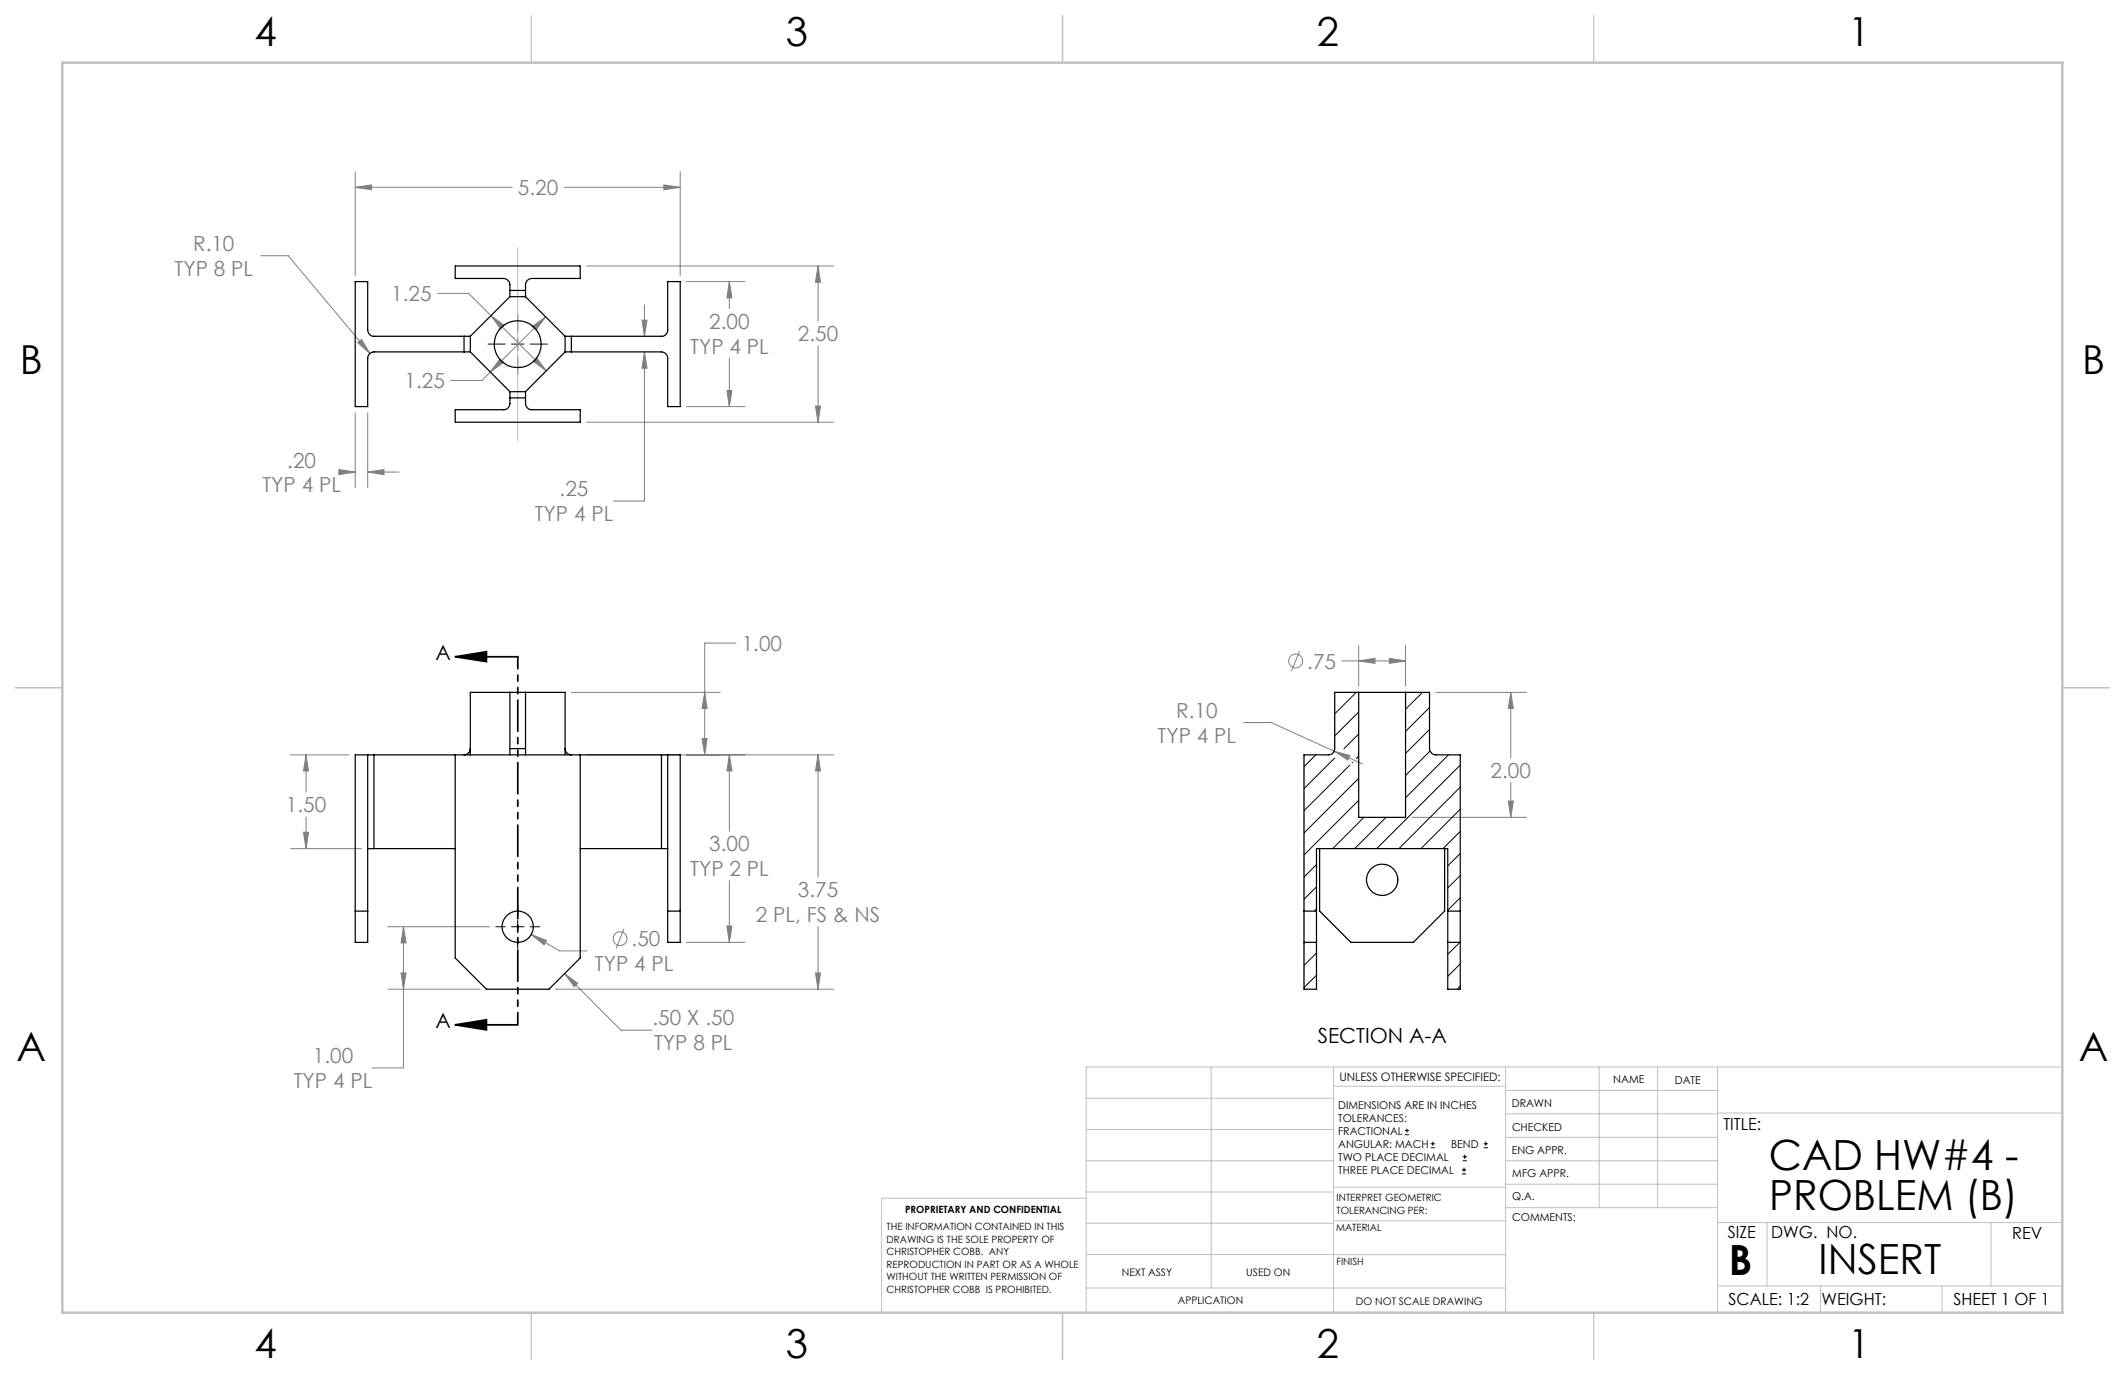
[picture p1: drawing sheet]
<svg xmlns="http://www.w3.org/2000/svg" width="432mm" height="279mm" viewBox="0 0 432 279" stroke-linecap="round" stroke-linejoin="round" font-family="sans-serif">
<g fill="none" stroke="#808080" stroke-width=".2">
<path d="M72.2 38.1l3.3-.5v1zM72.2 34.9v21.1M72.2 38.1h31.9M114.6 38.1h23.6M134.9 37.6l3.3 .5-3.3 .5zM138.2 34.9v21.1M53 52h5.6l16.6 19.8M88.9 59.6h6.3l4.6 4.5M119.2 54h50.2M139.5 57.2h11.9M148.2 57.2l.5 3.3h-1zM148.2 57.2v5.5"/>
<path d="M166.2 54l.5 3.4h-1zM166.2 54v11.2M72.7 69.6l.7-.6 1.8 2.8zM99.6 75.6l-1.7 1.7h-6.3M99.8 64.1l2.6 2-.7 .8zM99.8 64.1l11.2 11.3M101.6 72.9l.7 .7-2.7 2zM108.2 66.4l2.7-2-2 2.7zM108.3 73.4l.7-.7 2 2.7zM110.9 64.4l-11.3 11.2M130.5 65.1h1l-.5 3.2zM131 71.5l.5 3.3h-1z"/>
<path d="M131 71.5v30.3h-6.4M131 62v6.3M147.7 79.3h1l-.5 3.3zM148.2 72.8v9.8M166.2 70.3v15.5M68.9 95.4l3.3 .5-3.3 .5zM69.3 95.9h2.9M72.2 83.9v15.2M74.7 95.9l3.3-.5v1zM74.7 83.9v15.2M74.7 95.9h6.4M119.2 85.8h50.2"/>
<path d="M139.5 82.6h11.9M165.7 82.5h1l-.5 3.3zM149.5 130.7h-6.3v22.7M264.1 132.3l-1.6 4M272.7 134.3h12.9M276.1 134.3l3.3-.5v1zM276.1 131.1v8.3M282.3 133.8l3.3 .5-3.3 .5zM285.6 131.1v8.3M59 153.4h11.9M62.2 153.4l.5 3.3h-1zM62.2 153.4v7.6"/>
<path d="M116.1 140.7h30.3M119.2 153.4h50.2M142.7 150.1h1l-.5 3.3zM143.2 140.7l.5 3.3h-1zM148.2 153.4l.5 3.3h-1zM148.2 153.4v15.5M166.2 153.4l.5 3.3h-1zM166.2 153.4v24.8M252.7 146.8h5.6l12.8 5.8M271.1 152.6l3.2 .9-.4 .9zM271.1 152.6l5.8 2.7M291.7 140.7h18.5"/>
<path d="M307 140.7l.5 3.3h-1zM307 140.7v13.3M307 159v7.1M59 172.4h14.4M61.7 169.1h1l-.5 3.3zM62.2 166v6.4M148.2 179v12.5M286.9 166.1h23.3M306.5 162.8h1l-.5 3.3zM78.8 188.3h20.7M81.5 197.7h1l-.5 3.3zM82 188.3l.5 3.3h-1z"/>
<path d="M82 188.3v28.7h-6.4M107.9 189.9l3.2 1.2-.5 .9zM108 189.9l5.7 3.3h5.6M114.7 197.8l2.7 2-.7 .7zM114.7 197.8l11.5 11.5h6.3M126.8 188.7l-1.6 4.1M139.5 191.5h11.9M147.7 188.2h1l-.5 3.3zM165.7 197.7h1l-.5 3.3zM166.2 188.2v12.8M78.8 201h18.8M112.8 201h56.6"/>
<circle cx="263.3" cy="134.3" r="1.41"/>
<circle cx="126" cy="190.7" r="1.42"/>
</g>
<g fill="none" stroke="#000" stroke-width=".2">
<path d="M99.2 69.9h3.5M103.9 69.9h2.6M105.2 63.9v3.5M105.2 68.7v2.5M105.2 72.5v3.5M107.7 69.9h3.5M100.8 188.3h1.9M103.9 188.3h2.6M105.2 183.9v1.9M105.2 187v2.6M105.2 190.9v1.9M107.7 188.3h1.9"/>
<path d="M285.5 230.6h.8M285.5 229.7h.8M285.9 229.3v.9M290.7 233.2h.8M290.7 232.4h.8M291.1 232v.8M297.1 238.5h.8M297.1 237.7h.8M297.2 235.9h.9M297.2 235.1h.9M297.5 237.3v.8M297.6 234.6v.9"/>
<path d="M301.5 233.2h.8M301.5 232.4h.8M301.9 232v.8"/>
</g>
<path d="M92.5 133.5l6.3-1.1v2zM92.5 133.5h12.7M92.5 208.2l6.3-1v2.1zM92.5 208.2h12.7" fill="none" stroke="#000" stroke-width=".35"/>
<path d="M105.2 133.4v74.8" fill="none" stroke="#000" stroke-width=".35" stroke-dasharray="6.3 1.3 1.3 1.3 1.3 1.3" stroke-dashoffset="3.9"/>
<g fill="none" stroke="#c0c0c0" stroke-width=".2">
<path d="M105.2 50.2v39.4M246.1 216.8v44.9M271 216.8v49.9M305.9 216.8v49.9M324.9 216.8v28.6M336.8 216.8v28.6M349 216.8v49.9M419.1 216.8h-198.4v49.9M220.7 235.9h50.3M220.7 229.5h50.3M220.7 223.2h50.3M271 220.7h34.9"/>
<path d="M305.9 231.1h43.1M305.9 226.3h43.1M305.9 221.6h43.1M305.9 235.9h43.1M349 226.2h70.1M220.7 248.6h50.3M220.7 242.2h50.3M220.7 254.9h50.3M220.7 243.5h-41.6v23.2M271 255h34.9M271 248.1h35M271 241.2h35"/>
<path d="M305.9 240.6h43.1M306 245.4h43M349 248.4h70.1M359.1 248.4v12.9M404.6 248.4v12.9M220.7 261.7h85.2M349 261.3h70.1M369.9 261.3v5.4M394.6 261.3v5.4"/>
</g>
<path d="M108 3.2v9.5M215.9 3.2v9.5M323.8 3.2v9.5M3.1 139.7h9.6M419.1 139.7h9.5M108 266.7v9.6M215.9 266.7v9.6M323.8 266.7v9.6" fill="none" stroke="#c0c0c0" stroke-width=".25"/>
<path d="M12.7 12.7h406.4v254h-406.4z" fill="none" stroke="#c0c0c0" stroke-width=".5"/>
<path d="M92.5 133.5l6.3-1.1v2zM92.5 208.2l6.3-1v2.1z" fill="#000"/>
<path d="M143.2 140.7l.5 3.3h-1zM142.7 150.1h1l-.5 3.3zM62.2 153.4l.5 3.3h-1zM61.7 169.1h1l-.5 3.3zM148.2 153.4l.5 3.3h-1zM147.7 188.2h1l-.5 3.3zM166.2 153.4l.5 3.3h-1zM165.7 197.7h1l-.5 3.3zM81.5 197.7h1l-.5 3.3zM82 188.3l.5 3.3h-1zM107.9 189.9l2.7 2.1 .5-.9zM114.7 197.8l2.7 2-.7 .7zM147.7 79.3h1l-.5 3.3zM148.2 57.2l.5 3.3h-1zM130.5 65.1h1l-.5 3.2zM131 71.5l.5 3.3h-1zM166.2 54l.5 3.4h-1zM165.7 82.5h1l-.5 3.3zM134.9 37.6l3.3 .5-3.3 .5zM72.2 38.1l3.3-.5v1zM108.2 66.4l2.7-2-2 2.7zM101.6 72.9l.7 .7-2.7 2zM108.3 73.4l.7-.7 2 2.7zM99.8 64.1l2.6 2-.7 .8zM74.7 95.9l3.3-.5v1zM68.9 95.4l3.3 .5-3.3 .5zM72.7 69.6l2.5 2.2-1.8-2.8zM307 140.7l.5 3.3h-1zM306.5 162.8h1l-.5 3.3zM282.3 133.8l3.3 .5-3.3 .5zM276.1 134.3l3.3-.5v1zM271.1 152.6l2.8 1.8 .4-.9z" fill="#808080"/>
<g fill="none" stroke="#000" stroke-width=".25">
<path d="M103.6 59v1.3M103.6 59a2.8 2.8 0 0 0-.2-1.8l-.6-.5-.5-.1h-9.8v-2.6h25.4v2.6h-9.8a1.33 1.33 0 0 0-1.3 1.3v1.1M103.6 59h3.2M106.8 59v1.3M94.3 71.5h1.3M94.3 68.3h1.3M94.3 68.3h-18.3a1.26 1.26 0 0 1-1.3-1.2v-9.9h-2.5v25.4h2.5v-9.8a1.33 1.33 0 0 1 1.3-1.3h18.3M94.3 68.3v3.2M95.6 68.3v3.2M95.6 71.5l8 8.1M103.6 79.6v1.3M103.6 79.6h3.2"/>
<path d="M103.6 60.3h3.2M103.6 60.3l-8 8M106.8 79.6v1.3M106.8 60.3l8 8M114.8 71.5h1.3M114.8 68.3h1.3M114.8 68.3v3.2M114.8 71.5l-8 8.1M116.1 68.3h18.3a1.26 1.26 0 0 0 1.3-1.2v-9.9h2.5v25.4h-2.5v-9.8a1.33 1.33 0 0 0-1.3-1.3h-18.3M116.1 68.3v3.2M103.6 80.9a2.76 2.76 0 0 1-.2 1.8l-.8 .6h-10.1v2.5h25.4v-2.5h-9.8a1.26 1.26 0 0 1-1.3-1.3v-1.1M103.6 80.9h3.2"/>
<path d="M72.2 153.4h2.5v38.1h-2.5zM74.7 153.4h1.3M76 153.4h58.4M76 153.4v19M92.5 153.4v41.3l6.3 6.3h12.7l6.4-6.3v-41.3M95.6 152.1a1.33 1.33 0 0 1-1.3 1.3M95.6 153.4v-12.7h19.2v12.7M103.6 152.1v1.3M103.6 152.1h3.2M103.6 140.7v11.4M106.8 152.1v1.3M106.8 140.7v11.4"/>
<path d="M114.8 152.1a1.33 1.33 0 0 0 1.3 1.3M134.4 153.4h1.3M134.4 153.4v19M135.7 153.4h2.5v38.1h-2.5zM276.1 140.7h-4.9v11.4a1.26 1.26 0 0 1-1.3 1.3h-4.9v31.7M276.1 140.7h9.5M276.1 140.7v25.4h9.5v-25.4M285.6 140.7h4.9v11.4a1.33 1.33 0 0 0 1.2 1.3h5v31.7M74.7 172.4h1.3M76 172.4h16.5M117.9 172.4h16.5M134.4 172.4h1.3"/>
<path d="M268.1 172.4v12.7l6.4 6.4h12.7l6.3-6.4v-12.7M72.2 185.1h2.5M135.7 185.1h2.5M265 185.1v6.4M265 191.5v9.5h2.5v-9.5M265 185.1h2.5M265 191.5h2.5M267.5 185.1v6.4M267.5 185.1v-12.7h26.7v12.7M294.2 185.1v6.4M294.2 191.5v9.5h2.5v-9.5M294.2 185.1h2.5"/>
<path d="M294.2 191.5h2.5M296.7 185.1v6.4"/>
<circle cx="105.2" cy="69.9" r="4.8"/>
<circle cx="280.8" cy="178.8" r="3.2"/>
<circle cx="105.2" cy="188.3" r="3.2"/>
</g>
<g fill="none" stroke="#000" stroke-width=".2">
<path d="M267.4 153.4l-2.4 2.4M271.2 154.1l-6.2 6.2M274.3 155.5l-9.3 9.2M274.8 154.9v.1M275.6 140.7l-4.4 4.4M276.1 144.7l-4.9 4.8M276.1 149.2l-3 3M276.1 153.6l-.5 .5M276.1 158.2l-11.1 11.1M289.1 140.7l-3.5 3.4M290.5 143.8l-4.9 4.8M290.5 148.2l-4.9 4.9"/>
<path d="M290.6 152.6l-5 5M294.3 153.4l-8.7 8.7M296.7 155.5l-16.9 16.9M296.7 159.9l-12.4 12.5M267.5 175.7l-2.5 2.5M276.1 162.6l-11.1 11.1M277.1 166.1l-6.3 6.3M281.6 166.1l-6.3 6.3M296.7 168.9l-3.5 3.5M296.7 164.4l-8 8M296.7 173.4l-2.5 2.6M296.7 177.9l-2.5 2.5"/>
<path d="M265.2 191.5l-.2 .2M267.5 193.6l-2.5 2.6M267.5 198.2l-2.5 2.5M267.5 180.2l-2.5 2.5M267.5 184.7l-.4 .4M296.7 191.5l-2.5 2.4M296.7 195.9l-2.5 2.5M296.7 182.4l-2.5 2.6M296.7 200.4l-.6 .6"/>
</g>
<g font-size="8.5">
<text x="359.4" y="237.7">CAD HW#4 -</text>
<text x="359.5" y="245.8">PROBLEM (B)</text>
<text x="351.3" y="259">B</text>
<text x="369.5" y="258.9">INSERT</text>
</g>
<g font-size="8.1">
<text x="51.7" y="9.3">4</text>
<text x="159.7" y="9.3">3</text>
<text x="267.6" y="9.3">2</text>
<text x="375.6" y="9.3">1</text>
<text x="4" y="76">B</text>
<text x="423.1" y="76">B</text>
<text x="3.3" y="215.7">A</text>
<text x="422.4" y="215.7">A</text>
<text x="51.7" y="276">4</text>
<text x="159.7" y="276">3</text>
<text x="267.6" y="276">2</text>
<text x="375.6" y="276">1</text>
</g>
<g font-size="4.2" fill="#808080">
<text x="105.2" y="39.6">5.20</text>
<text x="39.2" y="51">R.10</text>
<text x="35.5" y="56.1">TYP 8 PL</text>
<text x="79.5" y="61.2">1.25</text>
<text x="140.3" y="71.9">TYP 4 PL</text>
<text x="144.1" y="66.8">2.00</text>
<text x="162.1" y="69.3">2.50</text>
<text x="82.2" y="78.9">1.25</text>
<text x="58.4" y="95">.20</text>
<text x="53.3" y="100">TYP 4 PL</text>
<text x="113.7" y="100.9">.25</text>
<text x="108.7" y="105.9">TYP 4 PL</text>
<text x="150.7" y="132.3">1.00</text>
<text x="265.6" y="135.8">.75</text>
<text x="239" y="145.9">R.10</text>
<text x="235.2" y="150.9">TYP 4 PL</text>
<text x="302.9" y="158.1">2.00</text>
<text x="58.1" y="165.1">1.50</text>
<text x="144.1" y="173">3.00</text>
<text x="140.3" y="178">TYP 2 PL</text>
<text x="162.1" y="182.3">3.75</text>
<text x="153.6" y="187.3">2 PL, FS &amp; NS</text>
<text x="120.9" y="197.4">TYP 4 PL</text>
<text x="128.3" y="192.3">.50</text>
<text x="132.6" y="208.4">.50 X .50</text>
<text x="132.9" y="213.4">TYP 8 PL</text>
<text x="59.7" y="221.1">TYP 4 PL</text>
<text x="63.6" y="216.1">1.00</text>
</g>
<g font-size="4.2">
<text x="88.5" y="134.1">A</text>
<text x="88.5" y="208.9">A</text>
<text x="267.8" y="211.9">SECTION A-A</text>
</g>
<g font-size="3.4">
<text x="350.2" y="229.5">TITLE:</text>
<text x="351.1" y="251.6">SIZE</text>
<text x="359.9" y="251.6">DWG. NO.</text>
<text x="408.9" y="251.7">REV</text>
<text x="351.2" y="265.2">SCALE: 1:2</text>
<text x="370.1" y="265.3">WEIGHT:</text>
<text x="396.9" y="265.2">SHEET 1 OF 1</text>
</g>
<text font-size="2.4" x="272.2" y="219.7">UNLESS OTHERWISE SPECIFIED:</text>
<g font-size="2.2">
<text x="327.8" y="220.1">NAME</text>
<text x="340.3" y="220.2">DATE</text>
<text x="271.9" y="225.3">DIMENSIONS ARE IN INCHES</text>
<text x="271.9" y="227.9">TOLERANCES:</text>
<text x="307.2" y="224.9">DRAWN</text>
<text x="271.9" y="230.6">FRACTIONAL</text>
<text x="271.9" y="233.2">ANGULAR: MACH</text>
<text x="294.9" y="233.2">BEND</text>
<text x="307.3" y="229.8">CHECKED</text>
<text x="271.9" y="235.9">TWO PLACE DECIMAL</text>
<text x="271.9" y="238.5">THREE PLACE DECIMAL</text>
<text x="307.2" y="234.5">ENG APPR.</text>
<text x="307.3" y="239.2">MFG APPR.</text>
<text x="307.3" y="243.9">Q.A.</text>
<text x="307.3" y="248.1">COMMENTS:</text>
</g>
<g font-size="2.1">
<text x="227.9" y="259.2">NEXT ASSY</text>
<text x="253.3" y="259.2">USED ON</text>
<text x="239.3" y="265">APPLICATION</text>
<text x="275.5" y="265.1">DO NOT SCALE DRAWING</text>
</g>
<g font-size="2">
<text x="271.6" y="244.1">INTERPRET GEOMETRIC</text>
<text x="180.2" y="250">THE INFORMATION CONTAINED IN THIS</text>
<text x="183.9" y="246.4">PROPRIETARY AND CONFIDENTIAL</text>
<text x="271.5" y="250.2">MATERIAL</text>
<text x="271.6" y="246.6">TOLERANCING PER:</text>
<text x="180.2" y="252.5">DRAWING IS THE SOLE PROPERTY OF</text>
<text x="180.2" y="255.1">CHRISTOPHER COBB. ANY</text>
<text x="180.2" y="257.6">REPRODUCTION IN PART OR AS A WHOLE</text>
<text x="271.5" y="257">FINISH</text>
<text x="180.2" y="260.1">WITHOUT THE WRITTEN PERMISSION OF</text>
<text x="180.2" y="262.6">CHRISTOPHER COBB IS PROHIBITED.</text>
</g>
</svg>
